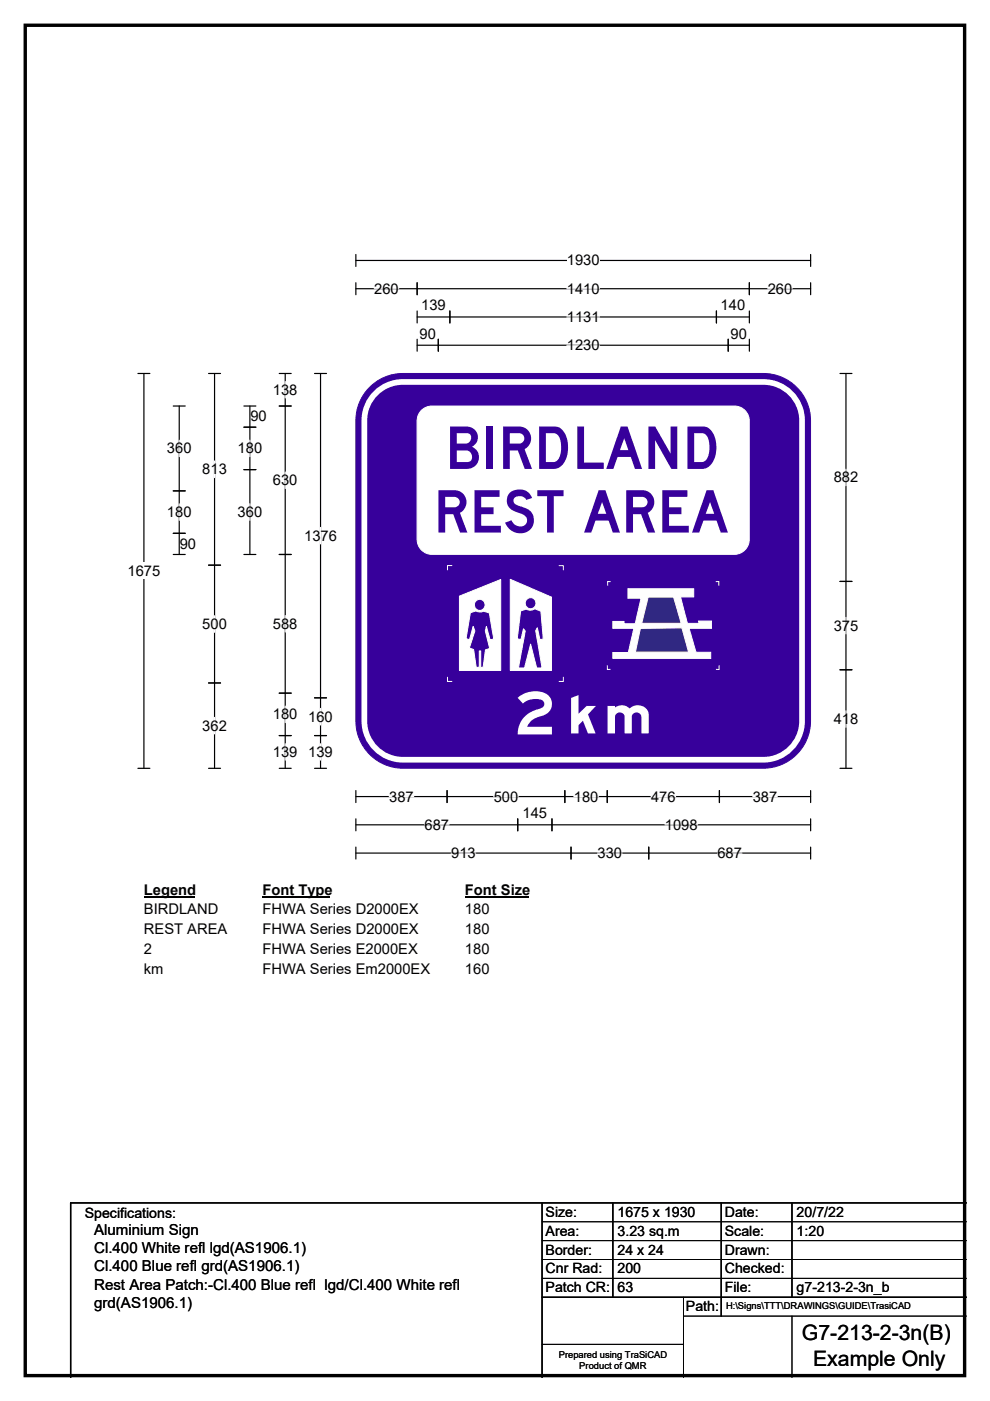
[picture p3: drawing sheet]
<svg xmlns="http://www.w3.org/2000/svg" width="210mm" height="297mm" viewBox="0 0 210 297" stroke-linecap="round" stroke-linejoin="round" font-family="sans-serif">
<path d="M5.4 5.4h199.2v286.3h-199.2z" fill="none" stroke="#000" stroke-width=".72"/>
<path d="M75.5 55.2h96.4M75.5 54v2.5M171.9 54v2.5" fill="none" stroke="#000" stroke-width=".25"/>
<path d="M120.2 53.5h7v3.5h-7z" fill="#fff"/>
<g fill="none" stroke="#000" stroke-width=".25">
<path d="M75.5 59.9v2.6M88.5 59.9v2.6M158.9 59.9v2.6M171.9 59.9v2.6M29.3 79.2h2.5M30.5 79.2v83.7M75.5 61.2h96.4M88.5 65.9v2.6M88.5 71.9v2.6M88.5 67.2h70.4M88.5 73.2h70.4M93 71.9v2.6"/>
<path d="M95.4 65.9v2.6M152 65.9v2.6M154.5 71.9v2.6M158.9 65.9v2.6M158.9 71.9v2.6M29.3 162.9h2.5M75.5 167.6v2.6M75.5 173.6v2.5M75.5 179.6v2.5M75.5 168.9h96.4M75.5 174.9h96.4M94.8 167.6v2.6"/>
<path d="M109.8 173.6v2.5M117.1 173.6v2.5M119.8 167.6v2.6M121.1 179.6v2.5M128.8 167.6v2.6M137.6 179.6v2.5M152.6 167.6v2.6M171.9 167.6v2.6M171.9 173.6v2.5M171.9 179.6v2.5M75.5 180.9h96.4"/>
</g>
<g fill="none" stroke="#fff" stroke-width=".25">
<path d="M79.4 61.2h5.2M120.2 61.2h7M120.2 67.2h7M120.2 73.2h7M162.8 61.2h5.2M82.5 168.9h5.3M90 174.9h5.3M104.7 168.9h5.2M121.7 168.9h5.2M138.1 168.9h5.2M141 174.9h7M159.7 168.9h5.2"/>
<path d="M95.7 180.9h5.2M126.7 180.9h5.3M152.2 180.9h5.2"/>
</g>
<path d="M27.1 119.3h6.9v3.5h-6.9z" fill="#fff"/>
<g fill="none" stroke="#000" stroke-width=".25">
<path d="M44.2 79.2h2.6M45.5 79.2v83.7M59.2 79.2h2.6M60.5 79.2v83.7M66.7 79.2h2.6M68 79.2v83.7M178.2 79.2h2.5M179.4 79.2v83.7M36.7 86.1h2.6M38 86.1v31.5M51.7 86.1h2.6M51.7 90.6h2.6"/>
<path d="M51.7 99.6h2.6M53 86.1v31.5M59.2 86.1h2.6M36.7 104.1h2.6M36.7 113.1h2.6M36.7 117.6h2.6M44.2 119.8h2.6M51.7 117.6h2.6M59.2 117.6h2.6M178.2 123.3h2.5M44.2 144.8h2.6M59.2 147h2.6"/>
<path d="M59.2 156h2.6M66.7 156h2.6M66.7 148h2.6M178.2 142h2.5M44.2 162.9h2.6M59.2 162.9h2.6M66.7 162.9h2.6M178.2 162.9h2.5"/>
</g>
<g fill="none" stroke="#fff" stroke-width=".25">
<path d="M38 93.3v3.5M45.5 97.7v3.6M53 93.3v3.5M60.5 80.9v3.5M179.4 99.5v3.5M38 106.8v3.5M53 106.8v3.5M60.5 100.1v3.5M68 111.8v3.5M45.5 130.6v3.5M60.5 130.5v3.5M179.4 130.9v3.5"/>
<path d="M45.5 152.1v3.5M60.5 149.7v3.5M60.5 157.7v3.5M68 150.2v3.5M68 157.7v3.5M179.4 150.7v3.5"/>
</g>
<path d="M30.5 186.9h10.8v3.5h-10.8z" fill="#fff"/>
<path d="M30.5 190.2h10.8" fill="none" stroke="#000" stroke-width=".32"/>
<path d="M55.6 186.9h14.5v3.5h-14.5z" fill="#fff"/>
<path d="M55.6 190.2h14.5" fill="none" stroke="#000" stroke-width=".32"/>
<path d="M98.6 186.9h13.5v3.5h-13.5z" fill="#fff"/>
<path d="M98.6 190.2h13.5" fill="none" stroke="#000" stroke-width=".32"/>
<g fill="#fff">
<path d="M30.5 191.1h15.7v3.4h-15.7z"/>
<path d="M55.6 191.1h33.1v3.4h-33.1z"/>
<path d="M98.6 191.1h5.2v3.4h-5.2z"/>
<path d="M30.5 195.2h17.7v3.5h-17.7z"/>
<path d="M55.6 195.2h33.1v3.5h-33.1z"/>
<path d="M98.6 195.2h5.2v3.5h-5.2z"/>
<path d="M30.5 199.4h1.8v3.5h-1.8z"/>
<path d="M55.6 199.4h32.9v3.5h-32.9z"/>
<path d="M98.6 199.4h5.2v3.5h-5.2z"/>
<path d="M30.5 203.6h4.2v3.5h-4.2z"/>
<path d="M55.6 203.6h35.5v3.5h-35.5z"/>
<path d="M98.6 203.6h5.2v3.5h-5.2z"/>
</g>
<path d="M78.8 81.7a9.9 9.9 0 0 1 6.6-2.5h76.5a10 10 0 0 1 10 10v63.7a10 10 0 0 1-10 10h-76.5a10 10 0 0 1-9.9-10v-63.7a9.9 9.9 0 0 1 3.3-7.5z" fill-rule="evenodd" fill="#37009b" stroke="#37009b" stroke-width=".21"/>
<path d="M79.7 83.4a8.1 8.1 0 0 1 5.7-2.4h76.5a8.2 8.2 0 0 1 8.2 8.2v63.7a8.2 8.2 0 0 1-8.2 8.2h-76.5a8.2 8.2 0 0 1-8.1-8.2v-63.7a8.1 8.1 0 0 1 2.4-5.8z" fill="none" stroke="#fff" stroke-width="1.2"/>
<path d="M97.5 126.4v15.8h8.7v-19.3zM108.2 122.8l8.8 3.8v15.6h-8.8zM100.6 128.3a1.16 1.16 0 0 0 2.3 0 1.16 1.16 0 0 0-2.3 0zM111.4 127.9a1.16 1.16 0 0 0 2.3 0 1.16 1.16 0 0 0-2.3 0zM99.8 129.9l-1 5.5 .8 .2 .8-2.8 .3 1-1.2 3.6 1 .3 .5 3.8h.6v-3.5h.4v3.5h.5l.5-3.7 .9-.3-1-3.7 .3-1 .7 2.9 .8-.2-.9-5.5-1.2-.4-.9 .2-.8-.3zM110.4 129.5l1.2-.4 1 .3 .9-.3 1.2 .5 .5 5.9-.7 .2-.5-2.6-.4 .6 1.4 7.9h-1.2l-1.3-5-1.2 5h-1.3l1.4-7.8-.4-.5-.5 2.3-.8-.2z" fill-rule="evenodd" fill="#fff"/>
<g fill="none" stroke="#fff" stroke-width=".21">
<path d="M95.8 119.9h-.9v.9M118.6 119.9h.9v.9M97.5 126.4l8.7-3.5v19.3h-8.7zM99.8 129.9l1.1-.4 .8 .3 .9-.2 1.2 .4 .9 5.5-.8 .2-.7-2.9-.3 1 1 3.7-.9 .3-.5 3.7h-.5v-3.5h-.4v3.5h-.6l-.5-3.8-1-.3 1.2-3.6-.3-1-.8 2.8-.8-.2zM108.2 122.8l8.8 3.8v15.6h-8.8zM110.4 129.5l1.2-.4 1 .3 .9-.3 1.2 .5 .5 5.9-.7 .2-.5-2.6-.4 .6 1.4 7.9h-1.2l-1.3-5-1.2 5h-1.3l1.4-7.8-.4-.5-.5 2.3-.8-.2zM94.9 143.6v.9h.9M119.5 143.6v.9h-.9"/>
<circle cx="101.7" cy="128.3" r="1.16"/>
<circle cx="112.5" cy="127.9" r="1.16"/>
</g>
<path d="M129.5 123.3h-.6v.9M128.8 141.1v.8h.7" fill="none" stroke="#fefefe" stroke-width=".21"/>
<path d="M133.2 124.8h13.9v1.8h-2.8l1.5 5.6h2.5l-.1-.5h2.7v1.5h-4.7l1.4 5.1h3.1v1.3h-20.7v-1.3h3.3l1.2-5.1h-4.5v-1.4h2.4v.4h2.3l1.3-5.4h-2.8z" fill-rule="evenodd" fill="#fefefe" stroke="#fefefe" stroke-width=".21"/>
<g fill="#302882" stroke="#fefefe" stroke-width=".21">
<path d="M137.5 126.6h5.4l1.6 5.6h-8.4z" fill-rule="evenodd"/>
<path d="M135.8 133.2l8.8-.1 1.4 5.2h-11.2z" fill-rule="evenodd"/>
</g>
<path d="M151.8 123.3h.7v.9M152.5 141.1v.8h-.7" fill="none" stroke="#fefefe" stroke-width=".21"/>
<path d="M89.4 87a3.1 3.1 0 0 1 2.2-.9h64.2a3.1 3.1 0 0 1 3.1 3.1v25.2a3.2 3.2 0 0 1-3.1 3.1h-64.2a3.1 3.1 0 0 1-3.1-3.1v-25.2a3.1 3.1 0 0 1 .9-2.2z" fill-rule="evenodd" fill="#fff" stroke="#fff" stroke-width=".21"/>
<path d="M115 255v37M130 255v20M153 255v24M168 255v20M205 255h-190v37M115 275h90" fill="none" stroke="#000" stroke-width=".3"/>
<path d="M115 259h90M115 263h90M115 267h90M115 271h90M145 279h60M145 275v17M168 279v13M115 285h30" fill="none" stroke="#000" stroke-width=".21"/>
<g font-size="12.5" fill="#37009b">
<text x="94.4" y="99.4">BIRDLAND</text>
<text x="91.9" y="112.9">REST AREA</text>
</g>
<text font-size="12.5" fill="#fff" x="109.2" y="155.7">2</text>
<text font-size="11.1" fill="#fff" x="119.5" y="155.5">km</text>
<g font-size="4.5">
<text x="170.1" y="284.2">G7-213-2-3n(B)</text>
<text x="172.5" y="289.6">Example Only</text>
</g>
<g font-size="3.2">
<text x="20" y="261.9">Aluminium Sign</text>
<text x="20" y="265.7">Cl.400 White refl lgd(AS1906.1)</text>
<text x="20" y="269.6">Cl.400 Blue refl grd(AS1906.1)</text>
<text x="20" y="273.4">Rest Area Patch:-Cl.400 Blue refl lgd/Cl.400 White refl</text>
<text x="20" y="277.2">grd(AS1906.1)</text>
</g>
<g font-size="3.1">
<text x="120.2" y="56.3">1930</text>
<text x="79.4" y="62.3">260</text>
<text x="89.3" y="65.8">139</text>
<text x="120.2" y="62.3">1410</text>
<text x="152.8" y="65.8">140</text>
<text x="162.8" y="62.3">260</text>
<text x="89" y="71.8">90</text>
<text x="120.2" y="68.3">1131</text>
<text x="155" y="71.8">90</text>
<text x="120.2" y="74.3">1230</text>
<text x="57.9" y="83.7">138</text>
<text x="53.1" y="89.4">90</text>
<text x="35.4" y="96.1">360</text>
<text x="42.9" y="100.5">813</text>
<text x="50.4" y="96.1">180</text>
<text x="57.9" y="102.9">630</text>
<text x="176.8" y="102.3">882</text>
<text x="35.4" y="109.6">180</text>
<text x="50.4" y="109.6">360</text>
<text x="38.1" y="116.4">90</text>
<text x="64.5" y="114.6">1376</text>
<text x="27.1" y="122.1">1675</text>
<text x="42.9" y="133.3">500</text>
<text x="57.9" y="133.3">588</text>
<text x="176.8" y="133.7">375</text>
<text x="42.9" y="154.9">362</text>
<text x="57.9" y="152.5">180</text>
<text x="65.4" y="153">160</text>
<text x="176.8" y="153.5">418</text>
<text x="57.9" y="160.5">139</text>
<text x="65.4" y="160.5">139</text>
<text x="82.5" y="169.9">387</text>
<text x="104.7" y="169.9">500</text>
<text x="110.8" y="173.5">145</text>
<text x="121.7" y="169.9">180</text>
<text x="138.1" y="169.9">476</text>
<text x="159.7" y="169.9">387</text>
<text x="90" y="175.9">687</text>
<text x="141" y="175.9">1098</text>
<text x="95.7" y="181.9">913</text>
<text x="126.7" y="181.9">330</text>
<text x="152.2" y="181.9">687</text>
<text x="30.5" y="189.7">Legend</text>
<text x="55.6" y="189.7">Font Type</text>
<text x="98.6" y="189.7">Font Size</text>
<text x="30.5" y="193.8">BIRDLAND</text>
<text x="55.6" y="193.8">FHWA Series D2000EX</text>
<text x="98.6" y="193.8">180</text>
<text x="30.5" y="198">REST AREA</text>
<text x="30.5" y="202.2">2</text>
<text x="55.6" y="198">FHWA Series D2000EX</text>
<text x="55.6" y="202.2">FHWA Series E2000EX</text>
<text x="98.6" y="198">180</text>
<text x="98.6" y="202.2">180</text>
<text x="30.5" y="206.4">km</text>
<text x="55.6" y="206.4">FHWA Series Em2000EX</text>
<text x="98.6" y="206.4">160</text>
</g>
<g font-size="3">
<text x="115.7" y="258">Size:</text>
<text x="131" y="258">1675 x 1930</text>
<text x="153.7" y="258">Date:</text>
<text x="169" y="258">20/7/22</text>
<text x="18" y="258.2">Specifications:</text>
<text x="115.7" y="262">Area:</text>
<text x="131" y="262">3.23 sq.m</text>
<text x="153.7" y="262">Scale:</text>
<text x="169" y="262">1:20</text>
<text x="115.7" y="266">Border:</text>
<text x="115.7" y="270">Cnr Rad:</text>
<text x="131" y="266">24 x 24</text>
<text x="131" y="270">200</text>
<text x="153.7" y="266">Drawn:</text>
<text x="153.7" y="270">Checked:</text>
<text x="115.7" y="274">Patch CR:</text>
<text x="131" y="274">63</text>
<text x="153.7" y="274">File:</text>
<text x="169" y="274">g7-213-2-3n_b</text>
<text x="145.5" y="278">Path:</text>
</g>
<g font-size="2">
<text x="154" y="277.6">H:\Signs\TTT\DRAWINGS\GUIDE\TrasiCAD</text>
<text x="118.5" y="287.8">Prepared using TraSiCAD</text>
<text x="122.9" y="290.2">Product of QMR</text>
</g>
</svg>
